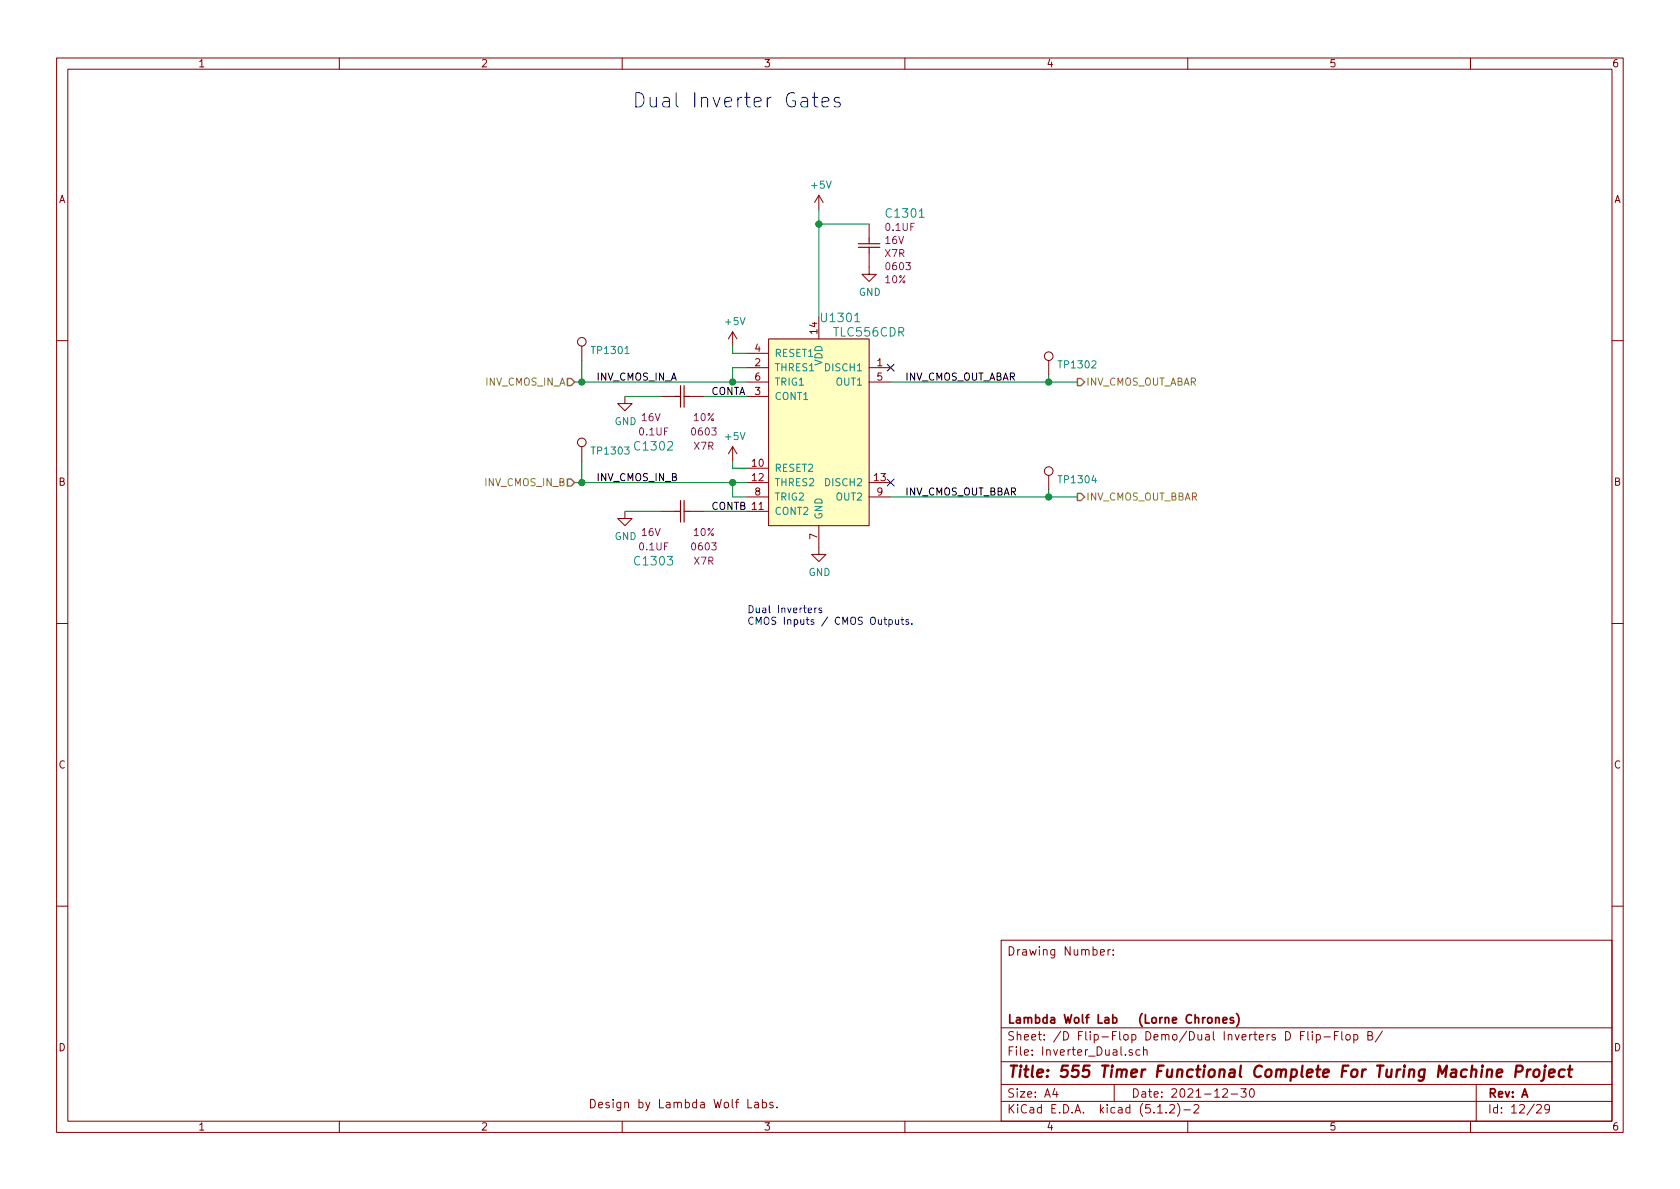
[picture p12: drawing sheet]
<svg xmlns="http://www.w3.org/2000/svg" width="297mm" height="210mm" viewBox="0 0 297 210" stroke-linecap="round" stroke-linejoin="round" font-family="sans-serif">
<g fill="none" stroke="#840000" stroke-width=".18">
<path d="M10 10.3h277v189.9h-277zM12 12.2h273v186.1h-273zM60 10.3v1.9M110 10.3v1.9M160 10.3v1.9M210 10.3v1.9M260 10.3v1.9M144.8 34.5v2.6M144.8 34.5l-.8 1.3M144.8 34.5l.7 1.3M153.7 39.6v2.6M129.5 58.7l-.7 1.2"/>
<path d="M129.5 58.7v2.5M129.5 58.7l.8 1.2M135.9 59.9h17.8v33.1h-17.8zM144.8 56.1v3.8M153.7 44.7v3.8h1.2l-1.2 1.3-1.3-1.3h1.3M10 60.2h2M102.9 61.2v2.5M102.9 79v2.5M110.5 70.1v1.3h1.3l-1.3 1.2-1.3-1.2h1.3M116.8 70.1h2.6M121.9 70.1h2.6M129.5 79v2.5"/>
<path d="M129.5 79l-.7 1.3M129.5 79l.8 1.3M132.1 65h3.8M132.1 70.1h3.8M132.1 62.5h3.8M132.1 67.6h3.8M153.7 65h3.8M153.7 67.6h3.8M185.4 63.7v2.6M285 60.2h2M110.5 90.4v1.3h1.3l-1.3 1.3-1.3-1.3h1.3M116.8 90.4h2.6"/>
<path d="M121.9 90.4h2.6M132.1 82.8h3.8M132.1 90.4h3.8M132.1 85.3h3.8M132.1 87.9h3.8M144.8 93v5h1.2l-1.2 1.3-1.3-1.3h1.3M153.7 85.3h3.8M153.7 87.9h3.8M185.4 84.1v2.5M10 110.3h2M285 110.3h2M10 160.2h2"/>
<path d="M177 166.3h108v32h-108zM194.6 168.4l.7-.1-.1-.3-.4-.1-.2 .2v.7h.6M195.9 167.9v1M196.3 167.9l-.4 .3M196.8 168.8v.1M196.8 168v.1M285 160.2h2M60 198.3v1.9M110 198.3v1.9M132.2 194.4v1.5h.7M133.5 195h.5l.1 .9M134.1 195.3h-.5l-.2 .2 .2 .4 .5-.1"/>
<path d="M134.8 195l.4-.1 .3 .3v.6l-.3 .1-.4-.1M134.8 194.4v1.5M136.7 195l-.4-.1-.2 .2 .1 .2 .5 .2v.3h-.6M137.4 195.8v.1M160 198.3v1.9M177 194.8h108M177 191.8h108M177 187.8h108M177 181.8h108M186.5 192.5l-.4 1h1M186.8 193v1M197 191.8v3"/>
<path d="M200.2 185.7l-.4-.1-.2 .2 .1 .2 .5 .2v.3h-.6M201.5 185.7l-.4-.1-.3 .3 .2 .6h.5M202.2 185.7l.2-.1 .4 .1v.9M202.2 185.1v1.5M204.7 196.8h.8M206.2 196.7v.1M206.8 195.5l.2-.2h.4l.2 .2 .1 .3-.1 .2-.8 .8h.9M208.2 195.1a1.71 1.71 0 0 1 0 2.3M209.3 196.3h1.2M210 198.3v1.9M211.1 195.5l.2-.2h.4l.3 .5-1 1h1M216.2 192.7l.2-.2h.4l.2 .5-.9 1h.9"/>
<path d="M217.7 193.5h1.1M219.4 192.5h.9l-.5 .6 .5 .1v.7l-.3 .1-.6-.1M221.1 192.6l.2-.1a.8 .8 0 0 1 .5 .8 .8 .8 0 0 1-.5 .7 1 1 0 0 1-.2-1.4zM229.9 183.1h.6M230.7 182.4h-.8v1.5M231.2 182.4v1.3l.2 .2M232 182.4v.2M232 182.9v1M232.7 183l.4-.1 .4 .3-.1 .6-.3 .1-.4-.1M232.7 182.9v1.5M234.1 183.4h1.1M235.9 183.1h.5"/>
<path d="M236.7 182.4h-.8v1.5M237.2 182.4v1.3l.2 .2M238.1 183l.3-.1 .3 .3v.4l-.3 .3-.3-.1-.2-.2zM239.4 183l.4-.1 .3 .3-.1 .6-.2 .1-.4-.1M239.4 182.9v1.5M241.9 183.1h.6l.1-.3-.1-.3-.6-.1v1.5h.5l.3-.3a.41 .41 0 0 0-.3-.5M244.4 182.3l-1.2 2M260 198.3v1.9M261 191.8v6.5M271.7 195.5l.2-.2h.4l.2 .5-.9 1h.9M274 196l-.1 .1a.48 .48 0 0 1-.7 0v-.6a.48 .48 0 0 1 .7 0 1.27 1.27 0 0 1-.2 1.2l-.4 .1"/>
<circle cx="102.9" cy="60.4" r=".76"/>
<circle cx="102.9" cy="78.2" r=".76"/>
<circle cx="185.4" cy="63" r=".76"/>
<circle cx="185.4" cy="83.3" r=".76"/>
</g>
<path d="M264.6 189.8l1-.2v-.4h-.8l-.2 1 .2 .2 .6-.1M268 189.5h.8a.56 .56 0 0 0 .4-.5 .56 .56 0 0 0-.3-.6h-.8l-.2 2M270.1 189.1l-.2 1.3M270.6 189.1a.54 .54 0 0 0-.6 .4M271.3 189.3a.51 .51 0 0 1 .5-.2 .51 .51 0 0 1 .4 .4l-.1 .6a.54 .54 0 0 1-.5 .4 .54 .54 0 0 1-.5-.4zM273.1 189.1l-.2 1.7-.1 .2-.3 .1M273.2 188.4v.2l.1-.1-.1-.1v.2M273.9 189.8l1-.2-.1-.4-.5-.1-.4 .3v.9l.2 .1 .6-.1M276.7 189.2a.68 .68 0 0 0-1 .3l-.1 .6 .1 .2 .2 .1 .6-.1M277.2 189.1h.8M277.6 188.4l-.2 1.8 .1 .1 .3 .1" fill="none" stroke="#840000" stroke-width=".41"/>
<path d="M214.9 179.9v1M218.6 179.2a1.71 1.71 0 0 1 0 2.3M213.6 180.1l.2-.2 .4 .2v.7l-.2 .1-.4-.1zM214.9 180.1l.3-.2 .3 .1 .1 .9M216.2 180.4l.7-.1v-.3l-.5-.1-.2 .2 .1 .7h.6M218.1 180a.37 .37 0 0 0-.6 .1l.1 .3 .5 .1 .1 .1-.3 .3-.4-.1" fill="none" stroke="#840000" stroke-width=".3"/>
<g fill="none" stroke="#0000c2" stroke-width=".18">
<path d="M143.6 17.2h1M144 16.4v2.1l.1 .3 .5 .1M145.3 18.1l1.2-.3-.1-.5-.7-.1-.3 .1-.1 .3 .1 1.2 .3 .1 .7-.1M148.5 17.3a.6 .6 0 0 0-1 .3l.1 .4 .6 .1 .4 .3-.1 .4-.3 .1-.7-.1M144.1 107.5v.9M144.4 107.5l-.2 .1-.1 .1M145.3 107.6l-.3-.1-.2 .2 .1 .2 .4 .1v.3h-.5M157.2 109.6h.4l.2 .2-.1 .6h-.5M157.2 109.6v1.2M158.3 109.6l.1 .8h.3l.2-.1M158.9 109.6v.8M159.3 109.6h.5"/>
<path d="M159.5 109.1v1.1l.3 .2M160.6 109.6h-.3l-.2 .1 .1 .2 .4 .2v.3h-.5M161.2 110.3v.1"/>
</g>
<path d="M135.9 59.9h17.8v33.1h-17.8z" fill="#ffffc2" stroke="#ffffc2" stroke-width=".18"/>
<path d="M151.8 43.1h3.8M151.8 43.7h3.8M153.7 42.2v.9M153.7 43.7v1M119.4 70.1h.9M120.3 68.2v3.8M121 70.1h.9M121 68.2v3.8M119.4 90.4h.9M120.3 88.5v3.8M121 88.5v3.8M121 90.4h.9" fill="none" stroke="#840000" stroke-width=".2"/>
<g fill="none" stroke="#008400" stroke-width=".18">
<path d="M144.8 37.1v19M144.8 39.6h8.9M101.6 67.6h30.5M102.9 63.7v3.9M110.5 70.1h6.3M124.5 70.1h7.6M129.5 61.2v1.3h2.6M132.1 65h-2.6v2.6M157.5 67.6h33M185.4 66.3v1.3M101.6 85.3h30.5M102.9 81.5v3.8"/>
<path d="M110.5 90.4h6.3M124.5 90.4h7.6M129.5 81.5v1.3h2.6M129.5 85.3v2.6h2.6M157.5 87.9h33M185.4 86.6v1.3"/>
</g>
<g fill="#008400" stroke="#008400" stroke-width=".25">
<circle cx="144.8" cy="39.6" r=".51"/>
<circle cx="129.5" cy="67.6" r=".51"/>
<circle cx="129.5" cy="85.3" r=".51"/>
<circle cx="102.9" cy="85.3" r=".51"/>
<circle cx="102.9" cy="67.6" r=".51"/>
<circle cx="185.4" cy="67.6" r=".51"/>
<circle cx="185.4" cy="87.9" r=".51"/>
</g>
<path d="M100.3 66.9h.7l.6 .7-.6 .6h-.7zM190.5 66.9h.6l.7 .7-.7 .6h-.6zM100.3 84.7h.7l.6 .6-.6 .7h-.7zM190.5 87.2h.6l.7 .7-.7 .6h-.6z" fill="none" stroke="#848400" stroke-width=".25"/>
<path d="M156.9 64.4l1.2 1.2M158.1 64.4l-1.2 1.2M156.9 84.7l1.2 1.2M158.1 84.7l-1.2 1.2" fill="none" stroke="#000084" stroke-width=".18"/>
<text font-size="3.5" fill="#0000c2" x="111.8" y="19">Dual Inverter Gates</text>
<text font-size="2.8" fill="#840000" x="178" y="190.5">Title: 555 Timer Functional Complete For Turing Machine Project</text>
<g font-size="2.1" fill="#008484">
<text x="156.9" y="38.5">C1301</text>
<text x="145.5" y="57">U1301</text>
<text x="147.5" y="59.5">TLC556CDR</text>
<text x="112.4" y="79.7">C1302</text>
<text x="112.4" y="100">C1303</text>
</g>
<g font-size="2.1" fill="#840000">
<text x="178" y="169">Drawing Number:</text>
<text x="178" y="184">Sheet: /D Flip-Flop Demo/Dual Inverters D Flip-Flop B/</text>
<text x="178" y="181">Lambda Wolf Lab</text>
<text x="197.1" y="181">(Lorne Chrones)</text>
<text x="178" y="186.7">File: Inverter_Dual.sch</text>
<text x="104" y="196">Design by Lambda Wolf Labs.</text>
<text x="178" y="196.9">KiCad E.D.A. kicad (5.1.2)-2</text>
<text x="178" y="194.1">Size: A4</text>
<text x="200" y="194.1">Date: 2021-12-30</text>
<text x="263" y="194.1">Rev: A</text>
<text x="263" y="196.9">Id: 12/29</text>
</g>
<g font-size="1.8" fill="#840000">
<text x="35" y="11.9">1</text>
<text x="85" y="11.9">2</text>
<text x="135" y="11.9">3</text>
<text x="185" y="11.9">4</text>
<text x="235" y="11.9">5</text>
<text x="285" y="11.9">6</text>
<text x="10.4" y="35.9">A</text>
<text x="285.4" y="35.9">A</text>
<text x="144.5" y="59" transform="rotate(-90 144.5 59)">14</text>
<text x="133.5" y="64.8">2</text>
<text x="133.5" y="62.2">4</text>
<text x="155.1" y="64.8">1</text>
<text x="133.5" y="69.8">3</text>
<text x="133.5" y="67.3">6</text>
<text x="155.1" y="67.3">5</text>
<text x="133" y="82.5">10</text>
<text x="10.4" y="85.9">B</text>
<text x="133" y="85.1">12</text>
<text x="133.5" y="87.6">8</text>
<text x="154.6" y="85.1">13</text>
<text x="155.1" y="87.6">9</text>
<text x="285.4" y="85.9">B</text>
<text x="144.5" y="95.3" transform="rotate(-90 144.5 95.3)">7</text>
<text x="10.4" y="135.9">C</text>
<text x="285.4" y="135.9">C</text>
<text x="10.4" y="185.9">D</text>
<text x="285.4" y="185.9">D</text>
<text x="35" y="199.9">1</text>
<text x="85" y="199.9">2</text>
<text x="135" y="199.9">3</text>
<text x="185" y="199.9">4</text>
<text x="235" y="199.9">5</text>
<text x="285" y="199.9">6</text>
</g>
<g font-size="1.8" fill="#008484">
<text x="143.6" y="33.4">+5V</text>
<text x="151.8" y="52.3">GND</text>
<text x="128.3" y="57.5">+5V</text>
<text x="104.9" y="62.6">TP1301</text>
<text x="136.9" y="65.7">THRES1</text>
<text x="136.9" y="63.1">RESET1</text>
<text x="145.4" y="64.7" transform="rotate(-90 145.4 64.7)">VDD</text>
<text x="146.2" y="65.7">DISCH1</text>
<text x="187.4" y="65.1">TP1302</text>
<text x="136.9" y="70.7">CONT1</text>
<text x="136.9" y="68.2">TRIG1</text>
<text x="147.9" y="68.2">OUT1</text>
<text x="108.7" y="75.2">GND</text>
<text x="128.3" y="77.8">+5V</text>
<text x="104.9" y="80.4">TP1303</text>
<text x="136.9" y="83.4">RESET2</text>
<text x="136.9" y="86">THRES2</text>
<text x="136.9" y="88.5">TRIG2</text>
<text x="146.2" y="86">DISCH2</text>
<text x="147.9" y="88.5">OUT2</text>
<text x="187.4" y="85.5">TP1304</text>
<text x="108.7" y="95.5">GND</text>
<text x="136.9" y="91.1">CONT2</text>
<text x="145.4" y="91.9" transform="rotate(-90 145.4 91.9)">GND</text>
<text x="143" y="101.8">GND</text>
</g>
<g font-size="1.8" fill="#840084">
<text x="156.7" y="40.8">0.1UF</text>
<text x="156.5" y="45.5">X7R</text>
<text x="156.8" y="43.1">16V</text>
<text x="156.8" y="47.8">0603</text>
<text x="156.6" y="50.1">10%</text>
<text x="113.2" y="77">0.1UF</text>
<text x="113.8" y="74.5">16V</text>
<text x="122.5" y="77">0603</text>
<text x="122.7" y="74.5">10%</text>
<text x="122.8" y="79.5">X7R</text>
<text x="113.8" y="94.8">16V</text>
<text x="122.7" y="94.8">10%</text>
<text x="113.2" y="97.3">0.1UF</text>
<text x="122.5" y="97.3">0603</text>
<text x="122.8" y="99.9">X7R</text>
</g>
<g font-size="1.8" fill="#848400">
<text x="85.8" y="68.2">INV_CMOS_IN_A</text>
<text x="192" y="68.2">INV_CMOS_OUT_ABAR</text>
<text x="85.8" y="86">INV_CMOS_IN_B</text>
<text x="192" y="88.5">INV_CMOS_OUT_BBAR</text>
</g>
<g font-size="1.8">
<text x="105.4" y="67.3">INV_CMOS_IN_A</text>
<text x="125.7" y="69.8">CONTA</text>
<text x="160" y="67.3">INV_CMOS_OUT_ABAR</text>
<text x="105.4" y="85.1">INV_CMOS_IN_B</text>
<text x="160" y="87.6">INV_CMOS_OUT_BBAR</text>
<text x="125.7" y="90.2">CONTB 11</text>
</g>
<g font-size="1.8" fill="#0000c2">
<text x="132.1" y="108.4">Dual Inverters</text>
<text x="132.1" y="110.5">CMOS Inputs / CMOS Outputs.</text>
</g>
</svg>
